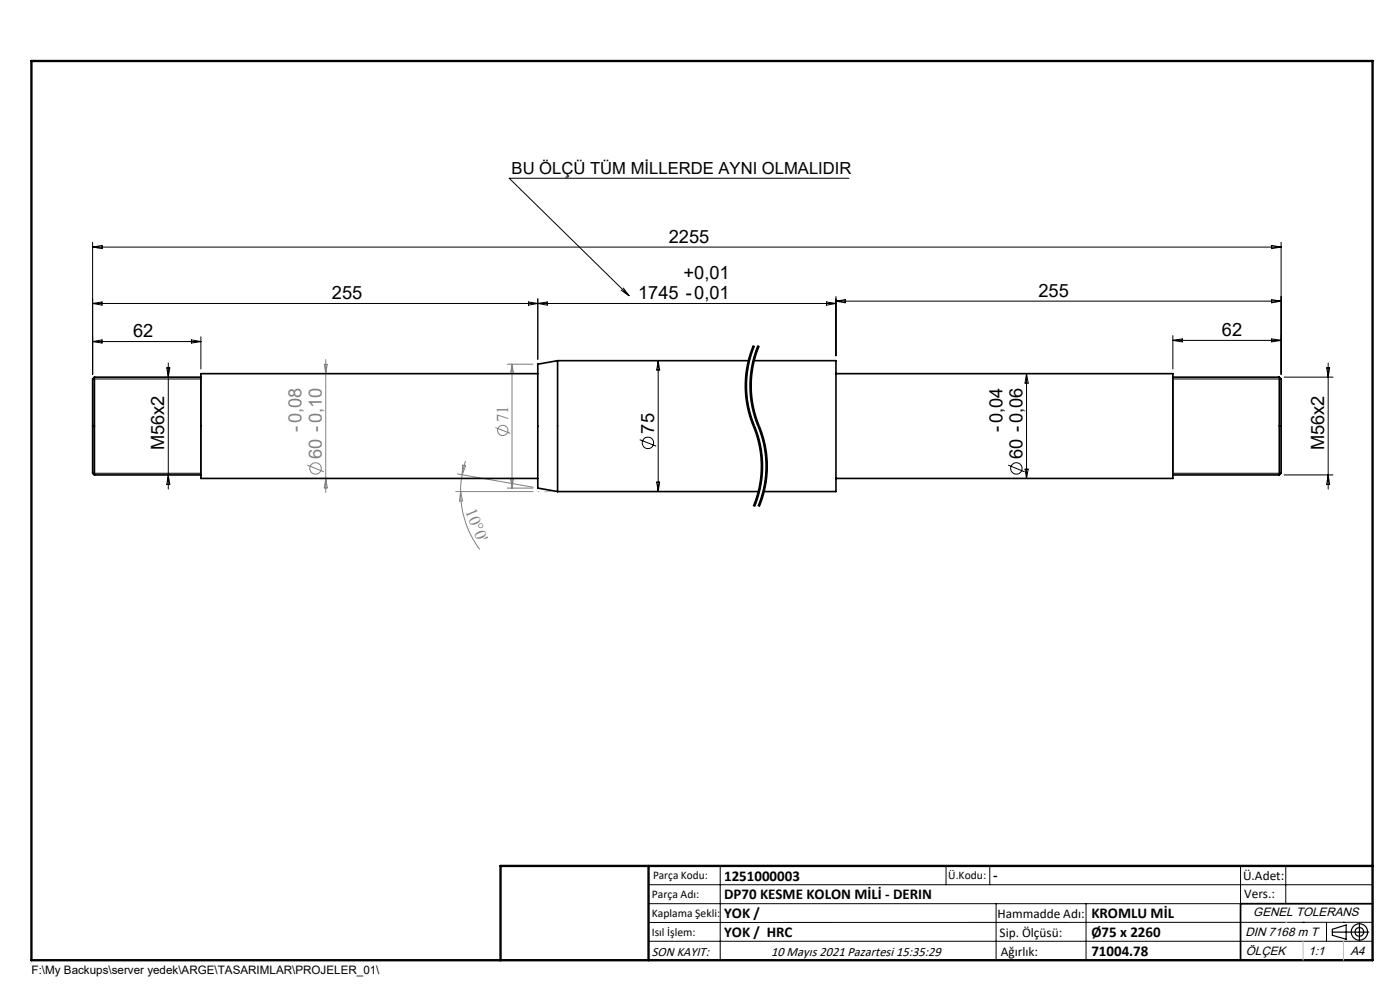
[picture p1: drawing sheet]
<svg xmlns="http://www.w3.org/2000/svg" width="297mm" height="210mm" viewBox="0 0 297 210" stroke-linecap="round" stroke-linejoin="round" font-family="sans-serif">
<g fill="none" stroke="#000" stroke-width=".21">
<path d="M180.1 37.8h-72.1l25.4 24.9M19.6 51.4v28M19.6 52.4l2.1-.3v.6zM19.6 52.4h252.2M269.8 52.1l2 .3-2 .3zM271.8 51.4v28M19.6 64.4l2.1-.3v.6zM19.6 72.5h23M19.6 72.5l2.1-.4v.7zM35.4 78h.6l-.3 2zM35.7 77v26.7M40.6 72.1l2 .4-2 .3z"/>
<path d="M42.6 71.4v6.9M112.1 64.1l2 .3-2 .3zM114.1 63.4v12.8M114.1 64.4l2-.3v.6zM131.8 61.6l1.6 1.1M132.2 61.1l1.2 1.6M139.6 76.5v27.8M139.6 76.5l.3 2h-.6zM158.9 77.2l-.5 4M159.8 73.2a22.4 22.4 0 0 0-1.7 7.3M159.9 77.2l-.5 4M159.9 73.3a22.6 22.6 0 0 0 .5 18.3 22.2 22.2 0 0 1-.5 15.8"/>
<path d="M160.1 73.4l-1.2 3.8M160.8 73.2a22.4 22.4 0 0 0-1.7 7.3M160.9 73.3a22.5 22.5 0 0 0 .4 18 22.2 22.2 0 0 1-.4 16.1M161.1 73.4l-1.2 3.8M175.3 64.1l2 .3-2 .3zM177.3 62.9v12.6M177.3 63.9h94.5M177.3 63.9l2-.3v.6zM177.3 64.4h-157.7M217.8 79.3v22.2M217.8 79.3l.3 2h-.6zM248.8 71.2v7.1"/>
<path d="M248.8 72.2h23M248.8 72.2l2-.3v.6zM269.8 63.6l2 .3-2 .3zM269.8 71.9l2 .3-2 .3zM281.4 78h.7l-.3 2zM281.8 77v26.7M19.6 80.4h23M135.7 93.3l3.5 1.3M158.1 80.5v2.7l.3 2.7M158.4 81.2a21.9 21.9 0 0 0 1.6 8.8M158.4 85.9l.3 1.3M158.7 87.2l1.5 4.5"/>
<path d="M159.1 80.5v2.7l.3 2.7M159.4 81.2a22.4 22.4 0 0 0 2 9.7M159.4 85.9l.3 1.3M159.7 87.2l1.8 5.1 .7 3.3M160 90l.1 .3zM160.1 90.3l.3 .6M160.2 91.7a22 22 0 0 1 0 14.4M160.4 90.9l.2 .7a22.3 22.3 0 0 1 1.1 5.3M161.4 90.9l.2 .7a22.3 22.3 0 0 1 1.1 5.3M161.7 96.9a22.4 22.4 0 0 1-1.6 10.6M162.2 95.6l.3 3.3-.3 3.3M162.7 96.9a22.4 22.4 0 0 1-1.6 10.6"/>
<path d="M213.9 98.7l3.4 1.4M217.5 99.5h.6l-.3 2zM248.8 80.4h23M272.4 80h10.4M19.6 100.4h23M35.7 100.7l.3 2.1h-.6zM139.3 102.3h.6l-.3 2zM160.2 106.1l-.4 1.3M162.2 102.2l-.6 2.6-.8 2.6M248.8 100.4h23M272.4 100.7h10.4M281.8 100.7l.3 2.1h-.7z"/>
<path d="M137.6 187.7h153.6M137.6 191.7h153.6M137.6 199.7h153.6M152.8 183.7v20M200.7 183.7v4M210 183.7v4M211.3 191.7v12M230.4 191.7v12M263.2 183.7v20M272.8 183.7v8M276.4 195.6h.1M281.4 195.6v4.1"/>
<path d="M285 195.6h.1M291.2 195.6l-153.6 .1"/>
<circle cx="137.5" cy="93.9" r="1.2"/>
<circle cx="215.6" cy="99.4" r="1.22"/>
</g>
<g fill="none" stroke="#808080" stroke-width=".21">
<path d="M68.8 77.3h.6l-.3 2zM69.1 76.3v28.2M107.6 77.2h5.5M108.6 77.2v26.3M108.6 77.2l.3 2h-.6zM65.2 98.7l3.5 1.4M98.1 98.7l.7 .1-.8 1.9zM98.7 97.8l-.7 2.9M105.1 90.7l3.1 1.2M69.1 101.5l.3 2h-.6zM96.7 104.3h16.4M97 100.5l16.1 2.9"/>
<path d="M97.7 104.3a20.1 20.1 0 0 0 4.1 12.2M97.7 104.3l.4 1.9-.6 .1zM98 100.7l-.3 3.6M107.6 103.5h5.5M108.3 101.5h.6l-.3 2z"/>
<circle cx="66.9" cy="99.3" r="1.21"/>
<circle cx="106.7" cy="91.3" r="1.1"/>
</g>
<g fill="none" stroke="#000" stroke-width=".25">
<path d="M42.6 80v20.7M248.8 80v20.7M282.6 197.7h7.8M282.6 197.1l3-.9v3l-3-.8zM288.4 195.8v3.8M106.2 203.7h185"/>
<circle cx="288.4" cy="197.7" r="1.74"/>
<circle cx="288.4" cy="197.7" r=".93"/>
</g>
<path d="M159.9 73.3a22.2 22.2 0 0 0 0 17.1M160.9 73.3a22.2 22.2 0 0 0 0 17.1M159.9 90.4a22.2 22.2 0 0 1 0 17M160.9 90.4a22.2 22.2 0 0 1 0 17" fill="none" stroke="#000" stroke-width=".21" stroke-dasharray="6.3 1.3 1.3 1.3" stroke-dashoffset="-.5" stroke-linecap="butt"/>
<g fill="none" stroke="#000" stroke-width=".35">
<path d="M114.1 79.3h-71.5v22.2h71.5M118.3 76.5v27.8M118.3 76.5l-4.2 .7v26.3l4.2 .8M118.3 76.5h40.6M159.9 76.5h17.4v27.8h-15.3M177.3 79.3h71.5v22.2h-71.5M20 80v20.7M20 80l-.4 .4v20l.4 .3M20 80h22.6M248.8 80h22.6M271.4 80v20.7M271.4 80l.4 .4v20l-.4 .3"/>
<path d="M20 100.7h22.6M118.3 104.3h42.7M248.8 100.7h22.6M291.2 191.7h-28v12"/>
</g>
<path d="M6.7 12.9h284.5v190.8h-284.5zM137.6 183.7v20M291.2 183.7h-185v20" fill="none" stroke="#000" stroke-width=".5"/>
<path d="M276.4 199.7v4M285 199.7v4" fill="none" stroke="#c0c0c0" stroke-width=".21"/>
<path d="M272.8 195.6h.1" fill="none" stroke="#c0c0c0" stroke-width=".25"/>
<path d="M118.3 104.3h-4.2" fill="none" stroke="#c0c0c0" stroke-width=".25" stroke-dasharray="15.2 1.3 1.3 1.3" stroke-dashoffset="15"/>
<g font-size="3.9">
<text x="141.9" y="51.5">2255</text>
<text x="145" y="59.2">+0,01</text>
<text x="70.4" y="63.5">255</text>
<text x="135.4" y="63.5">1745 -0,01</text>
<text x="220.3" y="63">255</text>
<text x="28.2" y="71.6">62</text>
<text x="259.2" y="71.3">62</text>
<text x="34.8" y="95.5" transform="rotate(-90 34.8 95.5)">M56x2</text>
<text x="138.8" y="92" transform="rotate(-90 138.8 92)">75</text>
<text x="212.6" y="91.5" transform="rotate(-90 212.6 91.5)">-0,04</text>
<text x="280.9" y="95.5" transform="rotate(-90 280.9 95.5)">M56x2</text>
<text x="216.9" y="97.4" transform="rotate(-90 216.9 97.4)">60 -0,06</text>
</g>
<g font-size="3.9" fill="#808080">
<text x="64" y="91.5" transform="rotate(-90 64 91.5)">-0,08</text>
<text x="68.3" y="97.4" transform="rotate(-90 68.3 97.4)">60 -0,10</text>
</g>
<text font-size="3.5" x="108.5" y="37">BU ÖLÇÜ TÜM MİLLERDE AYNI OLMALIDIR</text>
<g font-size="3.5" fill="#808080">
<text x="107.8" y="89.5" transform="rotate(-90 107.8 89.5)">71</text>
<text x="98.7" y="108.4" transform="rotate(68 98.7 108.4)">10°0'</text>
</g>
<g font-size="3.2">
<text x="153.6" y="186.8">1251000003</text>
<text x="153.6" y="190.8">DP70 KESME KOLON MİLİ - DERIN</text>
<text x="210.7" y="186.6">-</text>
<text x="153.6" y="194.8">YOK /</text>
<text x="231.5" y="194.8">KROMLU MİL</text>
<text x="153.6" y="198.8">YOK / HRC</text>
<text x="231.5" y="198.7">Ø75 x 2260</text>
<text x="231.5" y="202.8">71004.78</text>
</g>
<g font-size="2.8">
<text x="263.7" y="186.7">Ü.Adet:</text>
<text x="263.9" y="190.5">Vers.:</text>
<text x="211.6" y="194.8">Hammadde Adı:</text>
<text x="138.3" y="202.8">SON KAYIT:</text>
<text x="163.6" y="202.8">10 Mayıs 2021 Pazartesi 15:35:29</text>
<text x="212.1" y="198.7">Sip. Ölçüsü:</text>
<text x="212.3" y="202.7">Ağırlık:</text>
</g>
<g font-size="2.6">
<text x="265.9" y="194.4">GENEL TOLERANS</text>
<text x="264.2" y="198.5">DIN 7168 m T</text>
<text x="264.3" y="202.6">ÖLÇEK</text>
<text x="277.6" y="202.6">1:1</text>
<text x="286.5" y="202.6">A4</text>
</g>
<g font-size="2.5">
<text x="138.3" y="190.5">Parça Adı:</text>
<text x="138.5" y="186.5">Parça Kodu:</text>
<text x="201.2" y="186.5">Ü.Kodu:</text>
<text x="138.3" y="194.5">Kaplama Şekli:</text>
<text x="138.3" y="198.6">Isıl İşlem:</text>
<text x="6.7" y="206.7">F:\My Backups\server yedek\ARGE\TASARIMLAR\PROJELER_01\</text>
</g>
</svg>
